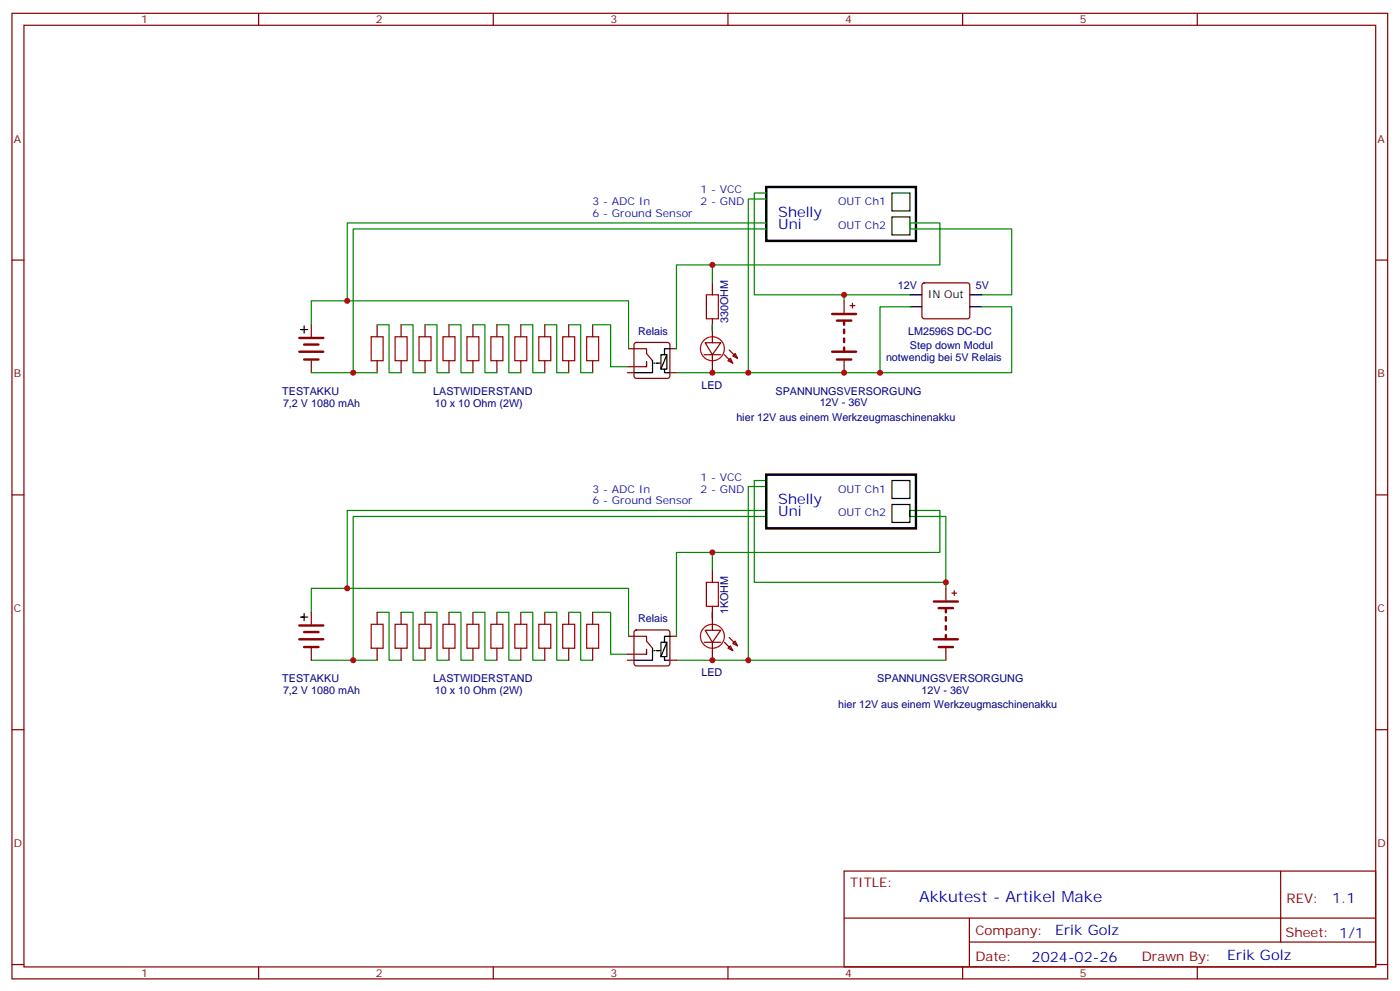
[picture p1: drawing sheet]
<svg xmlns="http://www.w3.org/2000/svg" width="413mm" height="292mm" viewBox="0 0 413 292" stroke-linecap="round" stroke-linejoin="round" font-family="sans-serif">
<g fill="none" stroke="#870000" stroke-width=".35">
<path d="M3.5 3.9h405.4v284.4h-405.4zM7.1 7.4h398.2v277.3h-398.2zM76.2 3.9v3.5M145.3 3.9v3.5M214.5 3.9v3.5M283.6 3.9v3.5M352.8 3.9v3.5M3.5 76.6h3.6M405.3 76.6h3.6M91.7 95.6v3.6M111.1 95.6v3.6M118.2 95.6v3.6"/>
<path d="M125.2 95.6v3.6M132.3 95.6v3.6M139.3 95.6v3.6M146.4 95.6v3.6M153.5 95.6v3.6M160.5 95.6v3.6M167.6 95.6v3.6M174.6 95.6v3.6M209.9 83.3v3.5M209.9 93.9v7M248.7 88.6v3.5M250.5 90h1.4"/>
<path d="M251.2 89.3v1.4M271.9 83.5l.4-.2h12.7l.5 .2 .3 .5-.1 9.4-.7 .5-12.9-.1-.5-.6v-9.2zM91.7 106.2v3.5M111.1 106.2v3.5M118.2 106.2v3.5M125.2 106.2v3.5M132.3 106.2v3.5M139.3 106.2v3.5M146.4 106.2v3.5M153.5 106.2v3.5M160.5 106.2v3.5M167.6 106.2v3.5"/>
<path d="M174.6 106.2v3.5M184.9 108h1.7M184.9 109.7h1.7M185.2 102.7h5.3v1.4l1.8 2.1M187 108h3.5v-1.4v1.4M187 101l.5-.2h9.2l.5 .2 .2 .5v9.2l-.3 .5-.4 .2h-9.2l-.5-.2-.2-.5v-9.2zM197.6 102.7h1.7M197.6 109.7h1.7M207.4 104.5h5M207.8 100.9h4.6l-2.5 3.6zM209.9 104.5v5.2M214.8 103l2.5 2.5"/>
<path d="M215.2 105.5l.7 1.4-1.4-.7zM215.9 104.8l.7-.7 .7 1.4zM248.7 106.2v3.5M3.5 145.7h3.6M405.3 145.7h3.6M209.9 168v3.5M209.9 178.5v7.1M278.7 173.2v3.6M280.5 174.7h1.4M281.2 174v1.4M91.7 180.3v3.5M91.7 190.9v3.5"/>
<path d="M111.1 180.3v3.5M111.1 190.9v3.5M118.2 180.3v3.5M118.2 190.9v3.5M125.2 180.3v3.5M125.2 190.9v3.5M132.3 180.3v3.5M132.3 190.9v3.5M139.3 180.3v3.5M139.3 190.9v3.5M146.4 180.3v3.5M146.4 190.9v3.5"/>
<path d="M153.5 180.3v3.5M153.5 190.9v3.5M160.5 180.3v3.5M160.5 190.9v3.5M167.6 180.3v3.5M167.6 190.9v3.5M174.6 180.3v3.5M174.6 190.9v3.5M184.9 192.7h1.7M184.9 194.4h1.7M185.2 187.4h5.3v1.4l1.8 2.1M187 192.7h3.5v-1.5v1.5"/>
<path d="M187 185.7l.5-.2h9.2l.5 .2 .2 .5v9.2l-.3 .5-.4 .2h-9.2l-.5-.2-.2-.5v-9.2zM197.6 187.4h1.7M197.6 194.4h1.7M207.4 189.1h5M207.8 185.6h4.6l-2.5 3.5zM209.9 189.1v5.3M214.5 190.9l.7-.7 .7 1.4zM214.8 187.7l2.5 2.5M215.9 189.5l.7-.7 .7 1.4zM278.7 190.9v3.5M3.5 214.9h3.6M405.3 214.9h3.6"/>
<path d="M248.7 256.5h156.6v28.2h-156.6zM377.3 256.5v20.9M248.7 270.4h156.5M285.6 277.4h119.6M285.6 270.4v14.1M3.5 284h3.6M76.2 284.7v3.6M145.3 284.7v3.6M214.5 284.7v3.6M283.6 284.7v3.6M352.8 284.7v3.6M405.3 284h3.6"/>
</g>
<g fill="none" stroke="#000" stroke-width=".35">
<path d="M262.8 56.8h5.3v5.3h-5.3zM262.8 63.9h5.3v5.3h-5.3zM88.5 97h2.2M89.6 96v2.1M268.1 86.8h3.5M268.1 90.3h3.5M285.8 86.8h3.5M285.8 90.3h3.5M192.3 106.2v3.5h-5.3M192.6 106.9h.4M193.3 106.9h.4M194 106.9h.4"/>
<path d="M195.8 108.7v1h1.4M196.5 104.5l-1.8 4.2M197.6 102.7h-1.8v1.8h.7v4.2h-1.8v-4.2h1.1M262.8 141.5h5.3v5.3h-5.3zM262.8 148.6h5.3v5.2h-5.3zM88.5 181.7h2.2M89.6 180.7v2.1M192.3 190.9v3.5h-5.3M192.6 191.6h.4M193.3 191.6h.4M194 191.6h.4M195.8 193.4v1h1.4"/>
<path d="M196.5 189.1l-1.8 4.3M197.6 187.4h-1.8v1.7h.7v4.3h-1.8v-4.3h1.1"/>
</g>
<g fill="#000">
<circle cx="193.7" cy="106.9" r=".18"/>
<circle cx="193.7" cy="191.6" r=".18"/>
</g>
<g fill="none" stroke="#870000" stroke-width=".71">
<path d="M88.2 99.5h7M245.2 92.5h7M246.6 94.4h4.2M248.7 94.6v1M248.7 97v1.1M248.7 99.7v1.1M88.2 103.6h7M89.6 101.5h4.2M89.6 105.9h4.2M245.2 103.6h7M246.6 105.9h4.2M248.7 102.3v1.3"/>
<path d="M275.2 177.1h7M276.6 179.1h4.2M278.7 179.2v1.1M88.2 188.2h7M88.2 184.2h7M89.6 190.5h4.2M89.6 186.1h4.2M275.2 188.2h7M276.6 190.5h4.2M278.7 181.7v1.1M278.7 184.4v1M278.7 187v1.2"/>
</g>
<g fill="none" stroke="#a10000" stroke-width=".35">
<path d="M109.4 99.2h3.5v7h-3.5zM116.4 99.2h3.5v7h-3.5zM123.5 99.2h3.5v7h-3.5zM130.5 99.2h3.6v7h-3.6zM137.6 99.2h3.5v7h-3.5zM144.6 99.2h3.6v7h-3.6zM151.7 99.2h3.5v7h-3.5zM158.7 99.2h3.6v7h-3.6zM165.8 99.2h3.5v7h-3.5zM172.9 99.2h3.5v7h-3.5zM208.1 86.8h3.6v7.1h-3.6zM208.1 171.5h3.6v7h-3.6z"/>
<path d="M109.4 183.8h3.5v7.1h-3.5zM116.4 183.8h3.5v7.1h-3.5zM123.5 183.8h3.5v7.1h-3.5zM130.5 183.8h3.6v7.1h-3.6zM137.6 183.8h3.5v7.1h-3.5zM144.6 183.8h3.6v7.1h-3.6zM151.7 183.8h3.5v7.1h-3.5zM158.7 183.8h3.6v7.1h-3.6zM165.8 183.8h3.5v7.1h-3.5zM172.9 183.8h3.5v7.1h-3.5z"/>
</g>
<g fill="none" stroke="#f00" stroke-width=".35">
<circle cx="209.9" cy="102.7" r="3.5"/>
<circle cx="209.9" cy="187.4" r="3.5"/>
</g>
<path d="M213.4 104.5l2.5 2.4M213.4 189.1l2.5 2.5" fill="none" stroke="#800000" stroke-width=".35"/>
<path d="M225.8 55.1h44.1v15.8h-44.1zM225.8 139.7h44.1v15.9h-44.1z" fill="none" stroke="#000" stroke-width=".71"/>
<g fill="none" stroke="#008700" stroke-width=".35">
<path d="M225.8 58.6h-5.3v51.1h77.6v-19.4h-8.8M225.8 56.8h-3.6v30h26.5v1.8M209.9 78v5.3M225.8 67.4h-121.7v42.3M225.8 65.7h-123.5v22.9M91.7 95.6v-7h93.5v14.1M111.1 95.6h3.6v14.1h3.5M118.2 95.6h3.5v14.1h3.5M125.2 95.6h3.6v14.1h3.5M132.3 95.6h3.5v14.1h3.5M139.3 95.6h3.6v14.1h3.5M146.4 95.6h3.5v14.1h3.6"/>
<path d="M153.5 95.6h3.5v14.1h3.5M160.5 95.6h3.5v14.1h3.6M167.6 95.6h3.5v14.1h3.5M174.6 95.6h5.3v12.4h5M209.9 95.6v1.8M248.7 86.8h19.4M268.1 90.3h-8.8v19.4M289.3 86.8h8.8v-19.4h-30v-1.7h8.8v12.3h-77.6v24.7M91.7 109.7h19.4M199.3 109.7h21.2M225.8 150.3h-123.5v22.9M225.8 141.5h-3.6v30h56.5v1.7"/>
<path d="M225.8 143.3h-5.3v51.1h58.2M225.8 152.1h-121.7v42.3M209.9 162.7v5.3M278.7 171.5v-19.4h-10.6v-1.8h8.8v12.4h-77.6v24.7M91.7 180.3v-7.1h93.5v14.2M91.7 194.4h19.4M111.1 180.3h3.6v14.1h3.5M118.2 180.3h3.5v14.1h3.5M125.2 180.3h3.6v14.1h3.5M132.3 180.3h3.5v14.1h3.5M139.3 180.3h3.6v14.1h3.5M146.4 180.3h3.5v14.1h3.6"/>
<path d="M153.5 180.3h3.5v14.1h3.5M160.5 180.3h3.5v14.1h3.6M167.6 180.3h3.5v14.1h3.5M174.6 180.3h5.3v12.4h5M199.3 194.4h21.2M209.9 180.3v1.8"/>
</g>
<g fill="#c00">
<circle cx="104.1" cy="109.7" r=".88"/>
<circle cx="102.3" cy="88.6" r=".88"/>
<circle cx="248.7" cy="86.8" r=".88"/>
<circle cx="248.7" cy="109.7" r=".88"/>
<circle cx="220.5" cy="109.7" r=".88"/>
<circle cx="209.9" cy="109.7" r=".88"/>
<circle cx="259.3" cy="109.7" r=".88"/>
<circle cx="209.9" cy="78" r=".88"/>
<circle cx="209.9" cy="162.7" r=".88"/>
<circle cx="209.9" cy="194.4" r=".88"/>
<circle cx="220.5" cy="194.4" r=".88"/>
<circle cx="102.3" cy="173.2" r=".88"/>
<circle cx="104.1" cy="194.4" r=".88"/>
<circle cx="278.7" cy="171.5" r=".88"/>
</g>
<text font-size="4.6" fill="#00f" x="270.8" y="265.5">Akkutest - Artikel Make</text>
<g font-size="4.2" fill="#00f">
<text x="229.3" y="63.9">Shelly</text>
<text x="229.3" y="67.4">Uni</text>
<text x="229.3" y="148.6">Shelly</text>
<text x="229.3" y="152.1">Uni</text>
<text x="392.5" y="265.8">1.1</text>
<text x="310.9" y="275.3">Erik Golz</text>
<text x="304" y="283.1">2024-02-26</text>
<text x="361.6" y="282.6">Erik Golz</text>
</g>
<g font-size="3.9" fill="#800">
<text x="250.5" y="261.1">TITLE:</text>
<text x="379.1" y="265.8">REV:</text>
<text x="287.4" y="275.3">Company:</text>
<text x="378.7" y="275.9">Sheet: 1/1</text>
<text x="287.4" y="283">Date:</text>
<text x="336.4" y="283.1">Drawn By:</text>
</g>
<g font-size="3.2" fill="#800">
<text x="41.6" y="6.9">1</text>
<text x="110.8" y="6.9">2</text>
<text x="179.9" y="6.9">3</text>
<text x="249.1" y="6.9">4</text>
<text x="318.2" y="6.9">5</text>
<text x="4.1" y="42">A</text>
<text x="405.9" y="42">A</text>
<text x="4.1" y="111.2">B</text>
<text x="405.9" y="111.2">B</text>
<text x="4.1" y="180.3">C</text>
<text x="405.9" y="180.3">C</text>
<text x="4.1" y="249.4">D</text>
<text x="405.9" y="249.4">D</text>
<text x="41.6" y="287.7">1</text>
<text x="110.8" y="287.7">2</text>
<text x="179.9" y="287.7">3</text>
<text x="249.1" y="287.7">4</text>
<text x="318.2" y="287.7">5</text>
</g>
<g font-size="3.2" fill="#00f">
<text x="206.4" y="56.8">1 - VCC</text>
<text x="174.6" y="60.4">3 - ADC In</text>
<text x="174.6" y="63.9">6 - Ground Sensor</text>
<text x="206.4" y="60.4">2 - GND</text>
<text x="246.9" y="60.4">OUT Ch1</text>
<text x="246.9" y="67.4">OUT Ch2</text>
<text x="206.4" y="141.5">1 - VCC</text>
<text x="174.6" y="148.6">6 - Ground Sensor</text>
<text x="174.6" y="145">3 - ADC In</text>
<text x="206.4" y="145">2 - GND</text>
<text x="246.9" y="145">OUT Ch1</text>
<text x="246.9" y="152.1">OUT Ch2</text>
</g>
<g font-size="3.2" fill="#000080">
<text x="264.6" y="85.1">12V</text>
<text x="287.5" y="85.1">5V</text>
<text x="214.6" y="95.1" transform="rotate(-90 214.6 95.1)">330OHM</text>
<text x="188" y="98.6">Relais</text>
<text x="267.6" y="98.5">LM2596S DC-DC</text>
<text x="261.1" y="106.2">notwendig bei 5V Relais</text>
<text x="268.1" y="102.7">Step down Modul</text>
<text x="83.2" y="116.2">TESTAKKU</text>
<text x="83.4" y="119.7">7,2 V 1080 mAh</text>
<text x="127.6" y="116.2">LASTWIDERSTAND</text>
<text x="128.1" y="119.7">10 x 10 Ohm (2W)</text>
<text x="206.7" y="114.4">LED</text>
<text x="228.5" y="116.2">SPANNUNGSVERSORGUNG</text>
<text x="241.5" y="119.7">12V - 36V</text>
<text x="217" y="123.9">hier 12V aus einem Werkzeugmaschinenakku</text>
<text x="188" y="183.2">Relais</text>
<text x="214.6" y="180.9" transform="rotate(-90 214.6 180.9)">1KOHM</text>
<text x="83.2" y="200.9">TESTAKKU</text>
<text x="127.6" y="200.9">LASTWIDERSTAND</text>
<text x="206.7" y="199.1">LED</text>
<text x="258.5" y="200.8">SPANNUNGSVERSORGUNG</text>
<text x="83.4" y="204.4">7,2 V 1080 mAh</text>
<text x="128.1" y="204.4">10 x 10 Ohm (2W)</text>
<text x="246.9" y="208.5">hier 12V aus einem Werkzeugmaschinenakku</text>
<text x="271.5" y="204.4">12V - 36V</text>
</g>
<text font-size="3.2" x="273.4" y="87.9">IN Out</text>
</svg>
